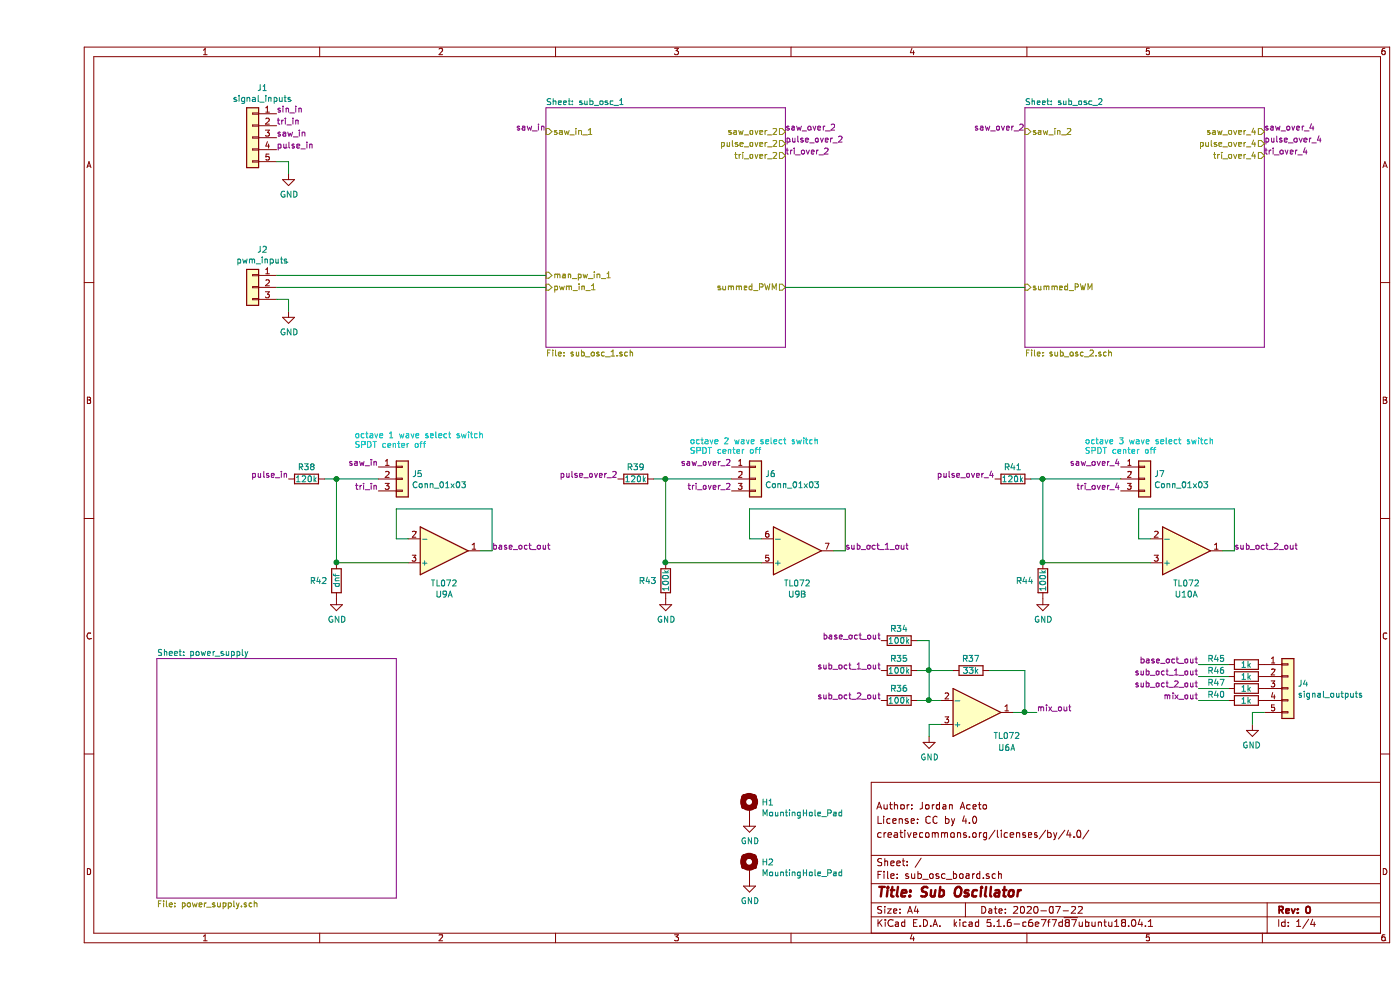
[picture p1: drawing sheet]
EESchema Schematic File Version 4
EELAYER 30 0
EELAYER END
$Descr A4 11693 8268
encoding utf-8
Sheet 1 4
Title "Sub Oscillator"
Date "2020-07-22"
Rev "0"
Comp ""
Comment1 "creativecommons.org/licenses/by/4.0/"
Comment2 "License: CC by 4.0"
Comment3 "Author: Jordan Aceto"
Comment4 ""
$EndDescr
$Sheet
S 4250 900  2000 2000
U 5EE5C265
F0 "sub_osc_1" 50
F1 "sub_osc_1.sch" 50
F2 "saw_in_1" I L 4250 1100 50 
F3 "man_pw_in_1" I L 4250 2300 50 
F4 "pwm_in_1" I L 4250 2400 50 
F5 "tri_over_2" O R 6250 1300 50 
F6 "pulse_over_2" O R 6250 1200 50 
F7 "saw_over_2" O R 6250 1100 50 
F8 "summed_PWM" O R 6250 2400 50 
$EndSheet
$Sheet
S 1000 5500 2000 2000
U 5EE5F4A3
F0 "power_supply" 50
F1 "power_supply.sch" 50
$EndSheet
$Sheet
S 8250 900  2000 2000
U 5EE658F9
F0 "sub_osc_2" 50
F1 "sub_osc_2.sch" 50
F2 "tri_over_4" O R 10250 1300 50 
F3 "pulse_over_4" O R 10250 1200 50 
F4 "saw_over_4" O R 10250 1100 50 
F5 "summed_PWM" I L 8250 2400 50 
F6 "saw_in_2" I L 8250 1100 50 
$EndSheet
$Comp
L Amplifier_Operational:TL072 U6
U 1 1
P 7850 5950
F 0 "U6" H 8100 6250 50  0000 C CNN
F 1 "TL072" H 8100 6150 50  0000 C CNN
F 2 "Package_SO:SOIC-8_3.9x4.9mm_P1.27mm" H 7850 5950 50  0001 C CNN
F 3 "http://www.ti.com/lit/ds/symlink/tl071.pdf" H 7850 5950 50  0001 C CNN
	1    7850 5950
	1    0    0    1   
$EndComp
$Comp
L power:GND #PWR040
U 1 1
P 7450 6150
F 0 "#PWR040" H 7450 5900 50  0001 C CNN
F 1 "GND" H 7455 5977 50  0000 C CNN
F 2 "" H 7450 6150 50  0001 C CNN
F 3 "" H 7450 6150 50  0001 C CNN
	1    7450 6150
	1    0    0    -1  
$EndComp
Wire Wire Line
	7450 6150 7450 6050
Wire Wire Line
	7450 6050 7550 6050
$Comp
L Device:R R37
U 1 1
P 7800 5600
F 0 "R37" V 7700 5600 50  0000 C CNN
F 1 "33k" V 7800 5600 50  0000 C CNN
F 2 "Resistor_SMD:R_0805_2012Metric_Pad1.15x1.40mm_HandSolder" V 7730 5600 50  0001 C CNN
F 3 "~" H 7800 5600 50  0001 C CNN
	1    7800 5600
	0    1    1    0   
$EndComp
$Comp
L Device:R R36
U 1 1
P 7200 5850
F 0 "R36" V 7100 5850 50  0000 C CNN
F 1 "100k" V 7200 5850 50  0000 C CNN
F 2 "Resistor_SMD:R_0805_2012Metric_Pad1.15x1.40mm_HandSolder" V 7130 5850 50  0001 C CNN
F 3 "~" H 7200 5850 50  0001 C CNN
	1    7200 5850
	0    1    1    0   
$EndComp
Wire Wire Line
	7550 5850 7450 5850
Wire Wire Line
	7450 5850 7450 5600
Wire Wire Line
	7450 5600 7650 5600
Connection ~ 7450 5850
Wire Wire Line
	7450 5850 7350 5850
Wire Wire Line
	8150 5950 8250 5950
Wire Wire Line
	8250 5950 8250 5600
Wire Wire Line
	8250 5600 7950 5600
$Comp
L Device:R R35
U 1 1
P 7200 5600
F 0 "R35" V 7100 5600 50  0000 C CNN
F 1 "100k" V 7200 5600 50  0000 C CNN
F 2 "Resistor_SMD:R_0805_2012Metric_Pad1.15x1.40mm_HandSolder" V 7130 5600 50  0001 C CNN
F 3 "~" H 7200 5600 50  0001 C CNN
	1    7200 5600
	0    1    1    0   
$EndComp
$Comp
L Device:R R34
U 1 1
P 7200 5350
F 0 "R34" V 7100 5350 50  0000 C CNN
F 1 "100k" V 7200 5350 50  0000 C CNN
F 2 "Resistor_SMD:R_0805_2012Metric_Pad1.15x1.40mm_HandSolder" V 7130 5350 50  0001 C CNN
F 3 "~" H 7200 5350 50  0001 C CNN
	1    7200 5350
	0    1    1    0   
$EndComp
Wire Wire Line
	7350 5600 7450 5600
Connection ~ 7450 5600
Wire Wire Line
	7450 5600 7450 5350
Wire Wire Line
	7450 5350 7350 5350
$Comp
L Connector_Generic:Conn_01x05 J1
U 1 1
P 1800 1150
F 0 "J1" H 1718 1567 50  0000 C CNN
F 1 "signal_inputs" H 1718 1476 50  0000 C CNN
F 2 "Connector_PinHeader_2.54mm:PinHeader_1x05_P2.54mm_Vertical" H 1800 1150 50  0001 C CNN
F 3 "~" H 1800 1150 50  0001 C CNN
	1    1800 1150
	-1   0    0    -1  
$EndComp
$Comp
L Connector_Generic:Conn_01x03 J2
U 1 1
P 1800 2400
F 0 "J2" H 1718 2717 50  0000 C CNN
F 1 "pwm_inputs" H 1718 2626 50  0000 C CNN
F 2 "Connector_PinHeader_2.54mm:PinHeader_1x03_P2.54mm_Vertical" H 1800 2400 50  0001 C CNN
F 3 "~" H 1800 2400 50  0001 C CNN
	1    1800 2400
	-1   0    0    -1  
$EndComp
$Comp
L Mechanical:MountingHole_Pad H1
U 1 1
P 5950 6750
F 0 "H1" H 6050 6799 50  0000 L CNN
F 1 "MountingHole_Pad" H 6050 6708 50  0000 L CNN
F 2 "MountingHole:MountingHole_3.2mm_M3_Pad_Via" H 5950 6750 50  0001 C CNN
F 3 "~" H 5950 6750 50  0001 C CNN
	1    5950 6750
	1    0    0    -1  
$EndComp
$Comp
L Mechanical:MountingHole_Pad H2
U 1 1
P 5950 7250
F 0 "H2" H 6050 7299 50  0000 L CNN
F 1 "MountingHole_Pad" H 6050 7208 50  0000 L CNN
F 2 "MountingHole:MountingHole_3.2mm_M3_Pad_Via" H 5950 7250 50  0001 C CNN
F 3 "~" H 5950 7250 50  0001 C CNN
	1    5950 7250
	1    0    0    -1  
$EndComp
$Comp
L power:GND #PWR041
U 1 1
P 5950 6850
F 0 "#PWR041" H 5950 6600 50  0001 C CNN
F 1 "GND" H 5955 6677 50  0000 C CNN
F 2 "" H 5950 6850 50  0001 C CNN
F 3 "" H 5950 6850 50  0001 C CNN
	1    5950 6850
	1    0    0    -1  
$EndComp
$Comp
L power:GND #PWR042
U 1 1
P 5950 7350
F 0 "#PWR042" H 5950 7100 50  0001 C CNN
F 1 "GND" H 5955 7177 50  0000 C CNN
F 2 "" H 5950 7350 50  0001 C CNN
F 3 "" H 5950 7350 50  0001 C CNN
	1    5950 7350
	1    0    0    -1  
$EndComp
$Comp
L Connector_Generic:Conn_01x05 J4
U 1 1
P 10450 5750
F 0 "J4" H 10530 5792 50  0000 L CNN
F 1 "signal_outputs" H 10530 5701 50  0000 L CNN
F 2 "Connector_PinHeader_2.54mm:PinHeader_1x05_P2.54mm_Vertical" H 10450 5750 50  0001 C CNN
F 3 "~" H 10450 5750 50  0001 C CNN
	1    10450 5750
	1    0    0    -1  
$EndComp
$Comp
L Connector_Generic:Conn_01x03 J6
U 1 1
P 6000 4000
F 0 "J6" H 6080 4042 50  0000 L CNN
F 1 "Conn_01x03" H 6080 3951 50  0000 L CNN
F 2 "Connector_PinHeader_2.54mm:PinHeader_1x03_P2.54mm_Vertical" H 6000 4000 50  0001 C CNN
F 3 "~" H 6000 4000 50  0001 C CNN
	1    6000 4000
	1    0    0    -1  
$EndComp
$Comp
L Connector_Generic:Conn_01x03 J7
U 1 1
P 9250 4000
F 0 "J7" H 9330 4042 50  0000 L CNN
F 1 "Conn_01x03" H 9330 3951 50  0000 L CNN
F 2 "Connector_PinHeader_2.54mm:PinHeader_1x03_P2.54mm_Vertical" H 9250 4000 50  0001 C CNN
F 3 "~" H 9250 4000 50  0001 C CNN
	1    9250 4000
	1    0    0    -1  
$EndComp
$Comp
L Connector_Generic:Conn_01x03 J5
U 1 1
P 3050 4000
F 0 "J5" H 3130 4042 50  0000 L CNN
F 1 "Conn_01x03" H 3130 3951 50  0000 L CNN
F 2 "Connector_PinHeader_2.54mm:PinHeader_1x03_P2.54mm_Vertical" H 3050 4000 50  0001 C CNN
F 3 "~" H 3050 4000 50  0001 C CNN
	1    3050 4000
	1    0    0    -1  
$EndComp
Wire Wire Line
	2000 2500 2100 2500
Wire Wire Line
	2100 2500 2100 2600
$Comp
L power:GND #PWR03
U 1 1
P 2100 2600
F 0 "#PWR03" H 2100 2350 50  0001 C CNN
F 1 "GND" H 2105 2427 50  0000 C CNN
F 2 "" H 2100 2600 50  0001 C CNN
F 3 "" H 2100 2600 50  0001 C CNN
	1    2100 2600
	1    0    0    -1  
$EndComp
Wire Wire Line
	2000 1350 2100 1350
Wire Wire Line
	2100 1350 2100 1450
$Comp
L power:GND #PWR02
U 1 1
P 2100 1450
F 0 "#PWR02" H 2100 1200 50  0001 C CNN
F 1 "GND" H 2105 1277 50  0000 C CNN
F 2 "" H 2100 1450 50  0001 C CNN
F 3 "" H 2100 1450 50  0001 C CNN
	1    2100 1450
	1    0    0    -1  
$EndComp
Wire Wire Line
	10250 5950 10150 5950
Wire Wire Line
	10150 5950 10150 6050
$Comp
L power:GND #PWR013
U 1 1
P 10150 6050
F 0 "#PWR013" H 10150 5800 50  0001 C CNN
F 1 "GND" H 10155 5877 50  0000 C CNN
F 2 "" H 10150 6050 50  0001 C CNN
F 3 "" H 10150 6050 50  0001 C CNN
	1    10150 6050
	-1   0    0    -1  
$EndComp
$Comp
L Device:R R40
U 1 1
P 10100 5850
F 0 "R40" V 10050 5600 50  0000 C CNN
F 1 "1k" V 10100 5850 50  0000 C CNN
F 2 "Resistor_SMD:R_0805_2012Metric_Pad1.15x1.40mm_HandSolder" V 10030 5850 50  0001 C CNN
F 3 "~" H 10100 5850 50  0001 C CNN
	1    10100 5850
	0    1    1    0   
$EndComp
Wire Wire Line
	8350 5950 8250 5950
Connection ~ 8250 5950
$Comp
L Device:R R38
U 1 1
P 2250 4000
F 0 "R38" V 2150 4000 50  0000 C CNN
F 1 "120k" V 2250 4000 50  0000 C CNN
F 2 "Resistor_SMD:R_0805_2012Metric_Pad1.15x1.40mm_HandSolder" V 2180 4000 50  0001 C CNN
F 3 "~" H 2250 4000 50  0001 C CNN
	1    2250 4000
	0    1    1    0   
$EndComp
$Comp
L Device:R R39
U 1 1
P 5000 4000
F 0 "R39" V 4900 4000 50  0000 C CNN
F 1 "120k" V 5000 4000 50  0000 C CNN
F 2 "Resistor_SMD:R_0805_2012Metric_Pad1.15x1.40mm_HandSolder" V 4930 4000 50  0001 C CNN
F 3 "~" H 5000 4000 50  0001 C CNN
	1    5000 4000
	0    1    1    0   
$EndComp
Wire Wire Line
	5150 4000 5250 4000
Wire Wire Line
	6050 4700 5250 4700
Wire Wire Line
	5250 4700 5250 4000
Connection ~ 5250 4000
Wire Wire Line
	5250 4000 5800 4000
$Comp
L Device:R R41
U 1 1
P 8150 4000
F 0 "R41" V 8050 4000 50  0000 C CNN
F 1 "120k" V 8150 4000 50  0000 C CNN
F 2 "Resistor_SMD:R_0805_2012Metric_Pad1.15x1.40mm_HandSolder" V 8080 4000 50  0001 C CNN
F 3 "~" H 8150 4000 50  0001 C CNN
	1    8150 4000
	0    1    1    0   
$EndComp
Wire Wire Line
	8300 4000 8400 4000
Wire Wire Line
	9300 4700 8400 4700
Wire Wire Line
	8400 4700 8400 4000
Connection ~ 8400 4000
Wire Wire Line
	8400 4000 9050 4000
$Comp
L Amplifier_Operational:TL072 U9
U 1 1
P 3400 4600
F 0 "U9" H 3400 4967 50  0000 C CNN
F 1 "TL072" H 3400 4876 50  0000 C CNN
F 2 "Package_SO:SOIC-8_3.9x4.9mm_P1.27mm" H 3400 4600 50  0001 C CNN
F 3 "http://www.ti.com/lit/ds/symlink/tl071.pdf" H 3400 4600 50  0001 C CNN
	1    3400 4600
	1    0    0    1   
$EndComp
$Comp
L Amplifier_Operational:TL072 U9
U 2 1
P 6350 4600
F 0 "U9" H 6350 4967 50  0000 C CNN
F 1 "TL072" H 6350 4876 50  0000 C CNN
F 2 "Package_SO:SOIC-8_3.9x4.9mm_P1.27mm" H 6350 4600 50  0001 C CNN
F 3 "http://www.ti.com/lit/ds/symlink/tl071.pdf" H 6350 4600 50  0001 C CNN
	2    6350 4600
	1    0    0    1   
$EndComp
$Comp
L Amplifier_Operational:TL072 U10
U 1 1
P 9600 4600
F 0 "U10" H 9600 4967 50  0000 C CNN
F 1 "TL072" H 9600 4876 50  0000 C CNN
F 2 "Package_SO:SOIC-8_3.9x4.9mm_P1.27mm" H 9600 4600 50  0001 C CNN
F 3 "http://www.ti.com/lit/ds/symlink/tl071.pdf" H 9600 4600 50  0001 C CNN
	1    9600 4600
	1    0    0    1   
$EndComp
Wire Wire Line
	8250 2400 6250 2400
Wire Wire Line
	4250 2400 2000 2400
Wire Wire Line
	2000 2300 4250 2300
Wire Wire Line
	3100 4500 3000 4500
Wire Wire Line
	3000 4500 3000 4250
Wire Wire Line
	3000 4250 3800 4250
Wire Wire Line
	3800 4250 3800 4600
Wire Wire Line
	3800 4600 3700 4600
Wire Wire Line
	6050 4500 5950 4500
Wire Wire Line
	5950 4500 5950 4250
Wire Wire Line
	5950 4250 6750 4250
Wire Wire Line
	6750 4250 6750 4600
Wire Wire Line
	6750 4600 6650 4600
Wire Wire Line
	9300 4500 9200 4500
Wire Wire Line
	9200 4500 9200 4250
Wire Wire Line
	9200 4250 10000 4250
Wire Wire Line
	10000 4250 10000 4600
Wire Wire Line
	10000 4600 9900 4600
$Comp
L Device:R R47
U 1 1
P 10100 5750
F 0 "R47" V 10050 5500 50  0000 C CNN
F 1 "1k" V 10100 5750 50  0000 C CNN
F 2 "Resistor_SMD:R_0805_2012Metric_Pad1.15x1.40mm_HandSolder" V 10030 5750 50  0001 C CNN
F 3 "~" H 10100 5750 50  0001 C CNN
	1    10100 5750
	0    1    1    0   
$EndComp
$Comp
L Device:R R46
U 1 1
P 10100 5650
F 0 "R46" V 10050 5400 50  0000 C CNN
F 1 "1k" V 10100 5650 50  0000 C CNN
F 2 "Resistor_SMD:R_0805_2012Metric_Pad1.15x1.40mm_HandSolder" V 10030 5650 50  0001 C CNN
F 3 "~" H 10100 5650 50  0001 C CNN
	1    10100 5650
	0    1    1    0   
$EndComp
$Comp
L Device:R R45
U 1 1
P 10100 5550
F 0 "R45" V 10050 5300 50  0000 C CNN
F 1 "1k" V 10100 5550 50  0000 C CNN
F 2 "Resistor_SMD:R_0805_2012Metric_Pad1.15x1.40mm_HandSolder" V 10030 5550 50  0001 C CNN
F 3 "~" H 10100 5550 50  0001 C CNN
	1    10100 5550
	0    1    1    0   
$EndComp
Wire Wire Line
	9700 5550 9950 5550
Wire Wire Line
	9700 5650 9950 5650
Wire Wire Line
	9700 5750 9950 5750
Wire Wire Line
	9700 5850 9950 5850
Wire Wire Line
	2400 4000 2500 4000
Wire Wire Line
	3100 4700 2500 4700
Wire Wire Line
	2500 4700 2500 4000
Connection ~ 2500 4000
Wire Wire Line
	2500 4000 2850 4000
$Comp
L Device:R R42
U 1 1
P 2500 4850
F 0 "R42" H 2350 4850 50  0000 C CNN
F 1 "dnf" V 2500 4850 50  0000 C CNN
F 2 "Resistor_SMD:R_0805_2012Metric_Pad1.15x1.40mm_HandSolder" V 2430 4850 50  0001 C CNN
F 3 "~" H 2500 4850 50  0001 C CNN
	1    2500 4850
	1    0    0    -1  
$EndComp
$Comp
L power:GND #PWR04
U 1 1
P 2500 5000
F 0 "#PWR04" H 2500 4750 50  0001 C CNN
F 1 "GND" H 2505 4827 50  0000 C CNN
F 2 "" H 2500 5000 50  0001 C CNN
F 3 "" H 2500 5000 50  0001 C CNN
	1    2500 5000
	1    0    0    -1  
$EndComp
Connection ~ 2500 4700
$Comp
L Device:R R43
U 1 1
P 5250 4850
F 0 "R43" H 5100 4850 50  0000 C CNN
F 1 "100k" V 5250 4850 50  0000 C CNN
F 2 "Resistor_SMD:R_0805_2012Metric_Pad1.15x1.40mm_HandSolder" V 5180 4850 50  0001 C CNN
F 3 "~" H 5250 4850 50  0001 C CNN
	1    5250 4850
	1    0    0    -1  
$EndComp
$Comp
L power:GND #PWR07
U 1 1
P 5250 5000
F 0 "#PWR07" H 5250 4750 50  0001 C CNN
F 1 "GND" H 5255 4827 50  0000 C CNN
F 2 "" H 5250 5000 50  0001 C CNN
F 3 "" H 5250 5000 50  0001 C CNN
	1    5250 5000
	1    0    0    -1  
$EndComp
Connection ~ 5250 4700
$Comp
L Device:R R44
U 1 1
P 8400 4850
F 0 "R44" H 8250 4850 50  0000 C CNN
F 1 "100k" V 8400 4850 50  0000 C CNN
F 2 "Resistor_SMD:R_0805_2012Metric_Pad1.15x1.40mm_HandSolder" V 8330 4850 50  0001 C CNN
F 3 "~" H 8400 4850 50  0001 C CNN
	1    8400 4850
	1    0    0    -1  
$EndComp
$Comp
L power:GND #PWR012
U 1 1
P 8400 5000
F 0 "#PWR012" H 8400 4750 50  0001 C CNN
F 1 "GND" H 8405 4827 50  0000 C CNN
F 2 "" H 8400 5000 50  0001 C CNN
F 3 "" H 8400 5000 50  0001 C CNN
	1    8400 5000
	1    0    0    -1  
$EndComp
Connection ~ 8400 4700
Text Label 2000 950  0    50   ~ 0
sin_in
Text Label 2000 1050 0    50   ~ 0
tri_in
Text Label 2000 1150 0    50   ~ 0
saw_in
Text Label 2000 1250 0    50   ~ 0
pulse_in
Text Label 2850 4100 2    50   ~ 0
tri_in
Text Label 2850 3900 2    50   ~ 0
saw_in
Text Label 2100 4000 2    50   ~ 0
pulse_in
Text Label 3800 4600 0    50   ~ 0
base_oct_out
Text Label 7050 5350 2    50   ~ 0
base_oct_out
Text Label 9700 5550 2    50   ~ 0
base_oct_out
Text Label 6250 1100 0    50   ~ 0
saw_over_2
Text Label 6250 1200 0    50   ~ 0
pulse_over_2
Text Label 6250 1300 0    50   ~ 0
tri_over_2
Text Label 5800 3900 2    50   ~ 0
saw_over_2
Text Label 4850 4000 2    50   ~ 0
pulse_over_2
Text Label 5800 4100 2    50   ~ 0
tri_over_2
Text Label 6750 4600 0    50   ~ 0
sub_oct_1_out
Text Label 7050 5600 2    50   ~ 0
sub_oct_1_out
Text Label 9700 5650 2    50   ~ 0
sub_oct_1_out
Text Label 8250 1100 2    50   ~ 0
saw_over_2
Text Label 10250 1100 0    50   ~ 0
saw_over_4
Text Label 10250 1200 0    50   ~ 0
pulse_over_4
Text Label 10250 1300 0    50   ~ 0
tri_over_4
Text Label 9050 3900 2    50   ~ 0
saw_over_4
Text Label 8000 4000 2    50   ~ 0
pulse_over_4
Text Label 9050 4100 2    50   ~ 0
tri_over_4
Text Label 10000 4600 0    50   ~ 0
sub_oct_2_out
Text Label 7050 5850 2    50   ~ 0
sub_oct_2_out
Text Label 9700 5750 2    50   ~ 0
sub_oct_2_out
Text Label 8350 5950 0    50   ~ 0
mix_out
Text Label 9700 5850 2    50   ~ 0
mix_out
Text Label 4250 1100 2    50   ~ 0
saw_in
Text Notes 2650 3750 0    50   ~ 0
octave 1 wave select switch\nSPDT center off
Text Notes 5450 3800 0    50   ~ 0
octave 2 wave select switch\nSPDT center off
Text Notes 8750 3800 0    50   ~ 0
octave 3 wave select switch\nSPDT center off
$EndSCHEMATC
